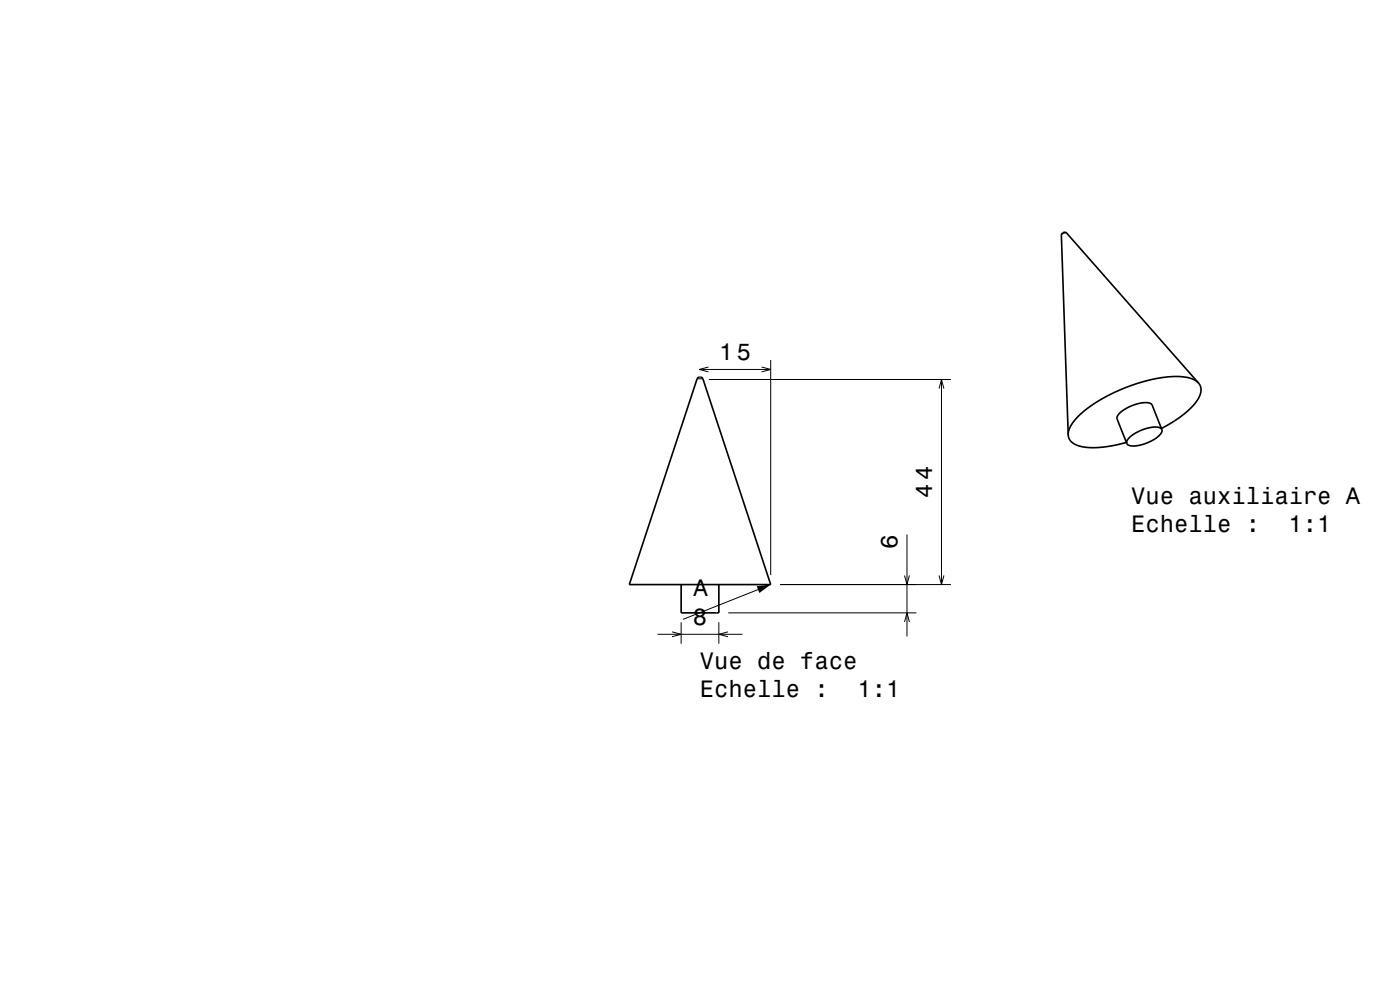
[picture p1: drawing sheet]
<svg xmlns="http://www.w3.org/2000/svg" width="297mm" height="210mm" viewBox="0 0 297 210" stroke-linecap="round" stroke-linejoin="round" font-family="sans-serif">
<g fill="none" stroke="#000" stroke-width=".21">
<path d="M226.3 49.4a1.03 1.03 0 0 0-1.1 .5M148.4 78.4h15.1M150.3 77.9l-1.9 .5 1.9 .5M161.6 77.9l1.9 .5-1.9 .5M163.5 76.4v45.6M147.9 80.3h1.2M150.4 80.5h51.3M199.2 82.4l.5-1.9 .5 1.9M199.7 80.5v43.5M192.4 113.4v21.6M139.5 134.5h18M142.6 134l1.9 .5-1.9 .6"/>
<path d="M144.5 132v4.5M152.5 132v4.5M154.4 134l-1.9 .5 1.9 .6M154.5 130h39.9M160.8 125.1l-15.9 6.3M163.5 124h.1M165.5 124h36.2M191.9 131.9l.5-1.9 .5 1.9M191.9 122.1l.5 1.9 .5-1.9M199.2 122.1l.5 1.9 .5-1.9"/>
</g>
<path d="M147.9 80.2l.7-.2 .5 .3 14.4 43.7h-30zM226.6 92.2l.3 1 .7 .8 1.2 .6 1.6 .3 2.1 .1 2-.2 4.5-1M246.5 91.1l-2.1-5.2a2.37 2.37 0 0 0-2.6-.4 7.1 7.1 0 0 0-4.8 3v.4l2 5.2M246.5 91.1a2.37 2.37 0 0 0-2.6-.4 7.1 7.1 0 0 0-4.9 3v.4M246.5 91.1a2.43 2.43 0 0 1-1.7 2.1 6.9 6.9 0 0 1-5.5 1.2l-.3-.3M254.3 81.3l-1-.7-1.3-.5-1.6-.2h-1.8l-2.3 .2-2.4 .5-5.4 1.7-4.6 2.3-3.8 2.5-1.5 1.4-1.1 1.3-.7 1.3-.2 1.1M254.3 81.3l.4 .9 .1 .9-.5 1.2-.9 1.4-1.4 1.5-1.6 1.2-4 2.5M254.3 81.3l-28-31.9a.68 .68 0 0 0-.7-.1 .68 .68 0 0 0-.4 .6l1.4 42.3M144.5 124v6h8v-6" fill="none" stroke="#000" stroke-width=".35"/>
<path d="M160.5 124.3l3-.3-2.4 1.8z" fill-rule="evenodd" fill="#000"/>
<g font-size="5">
<text x="152.5" y="76.4">15</text>
<text x="197.7" y="105.6" transform="rotate(-90 197.7 105.6)">44</text>
<text x="240" y="106.8">Vue auxiliaire A</text>
<text x="240" y="112.9">Echelle :</text>
<text x="273.4" y="112.9">1:1</text>
<text x="190.4" y="116.4" transform="rotate(-90 190.4 116.4)">6</text>
<text x="147.1" y="126.5">A</text>
<text x="147" y="132.5">8</text>
<text x="148.5" y="141.9">Vue de face</text>
<text x="148.5" y="147.9">Echelle :</text>
<text x="181.9" y="147.9">1:1</text>
</g>
</svg>
